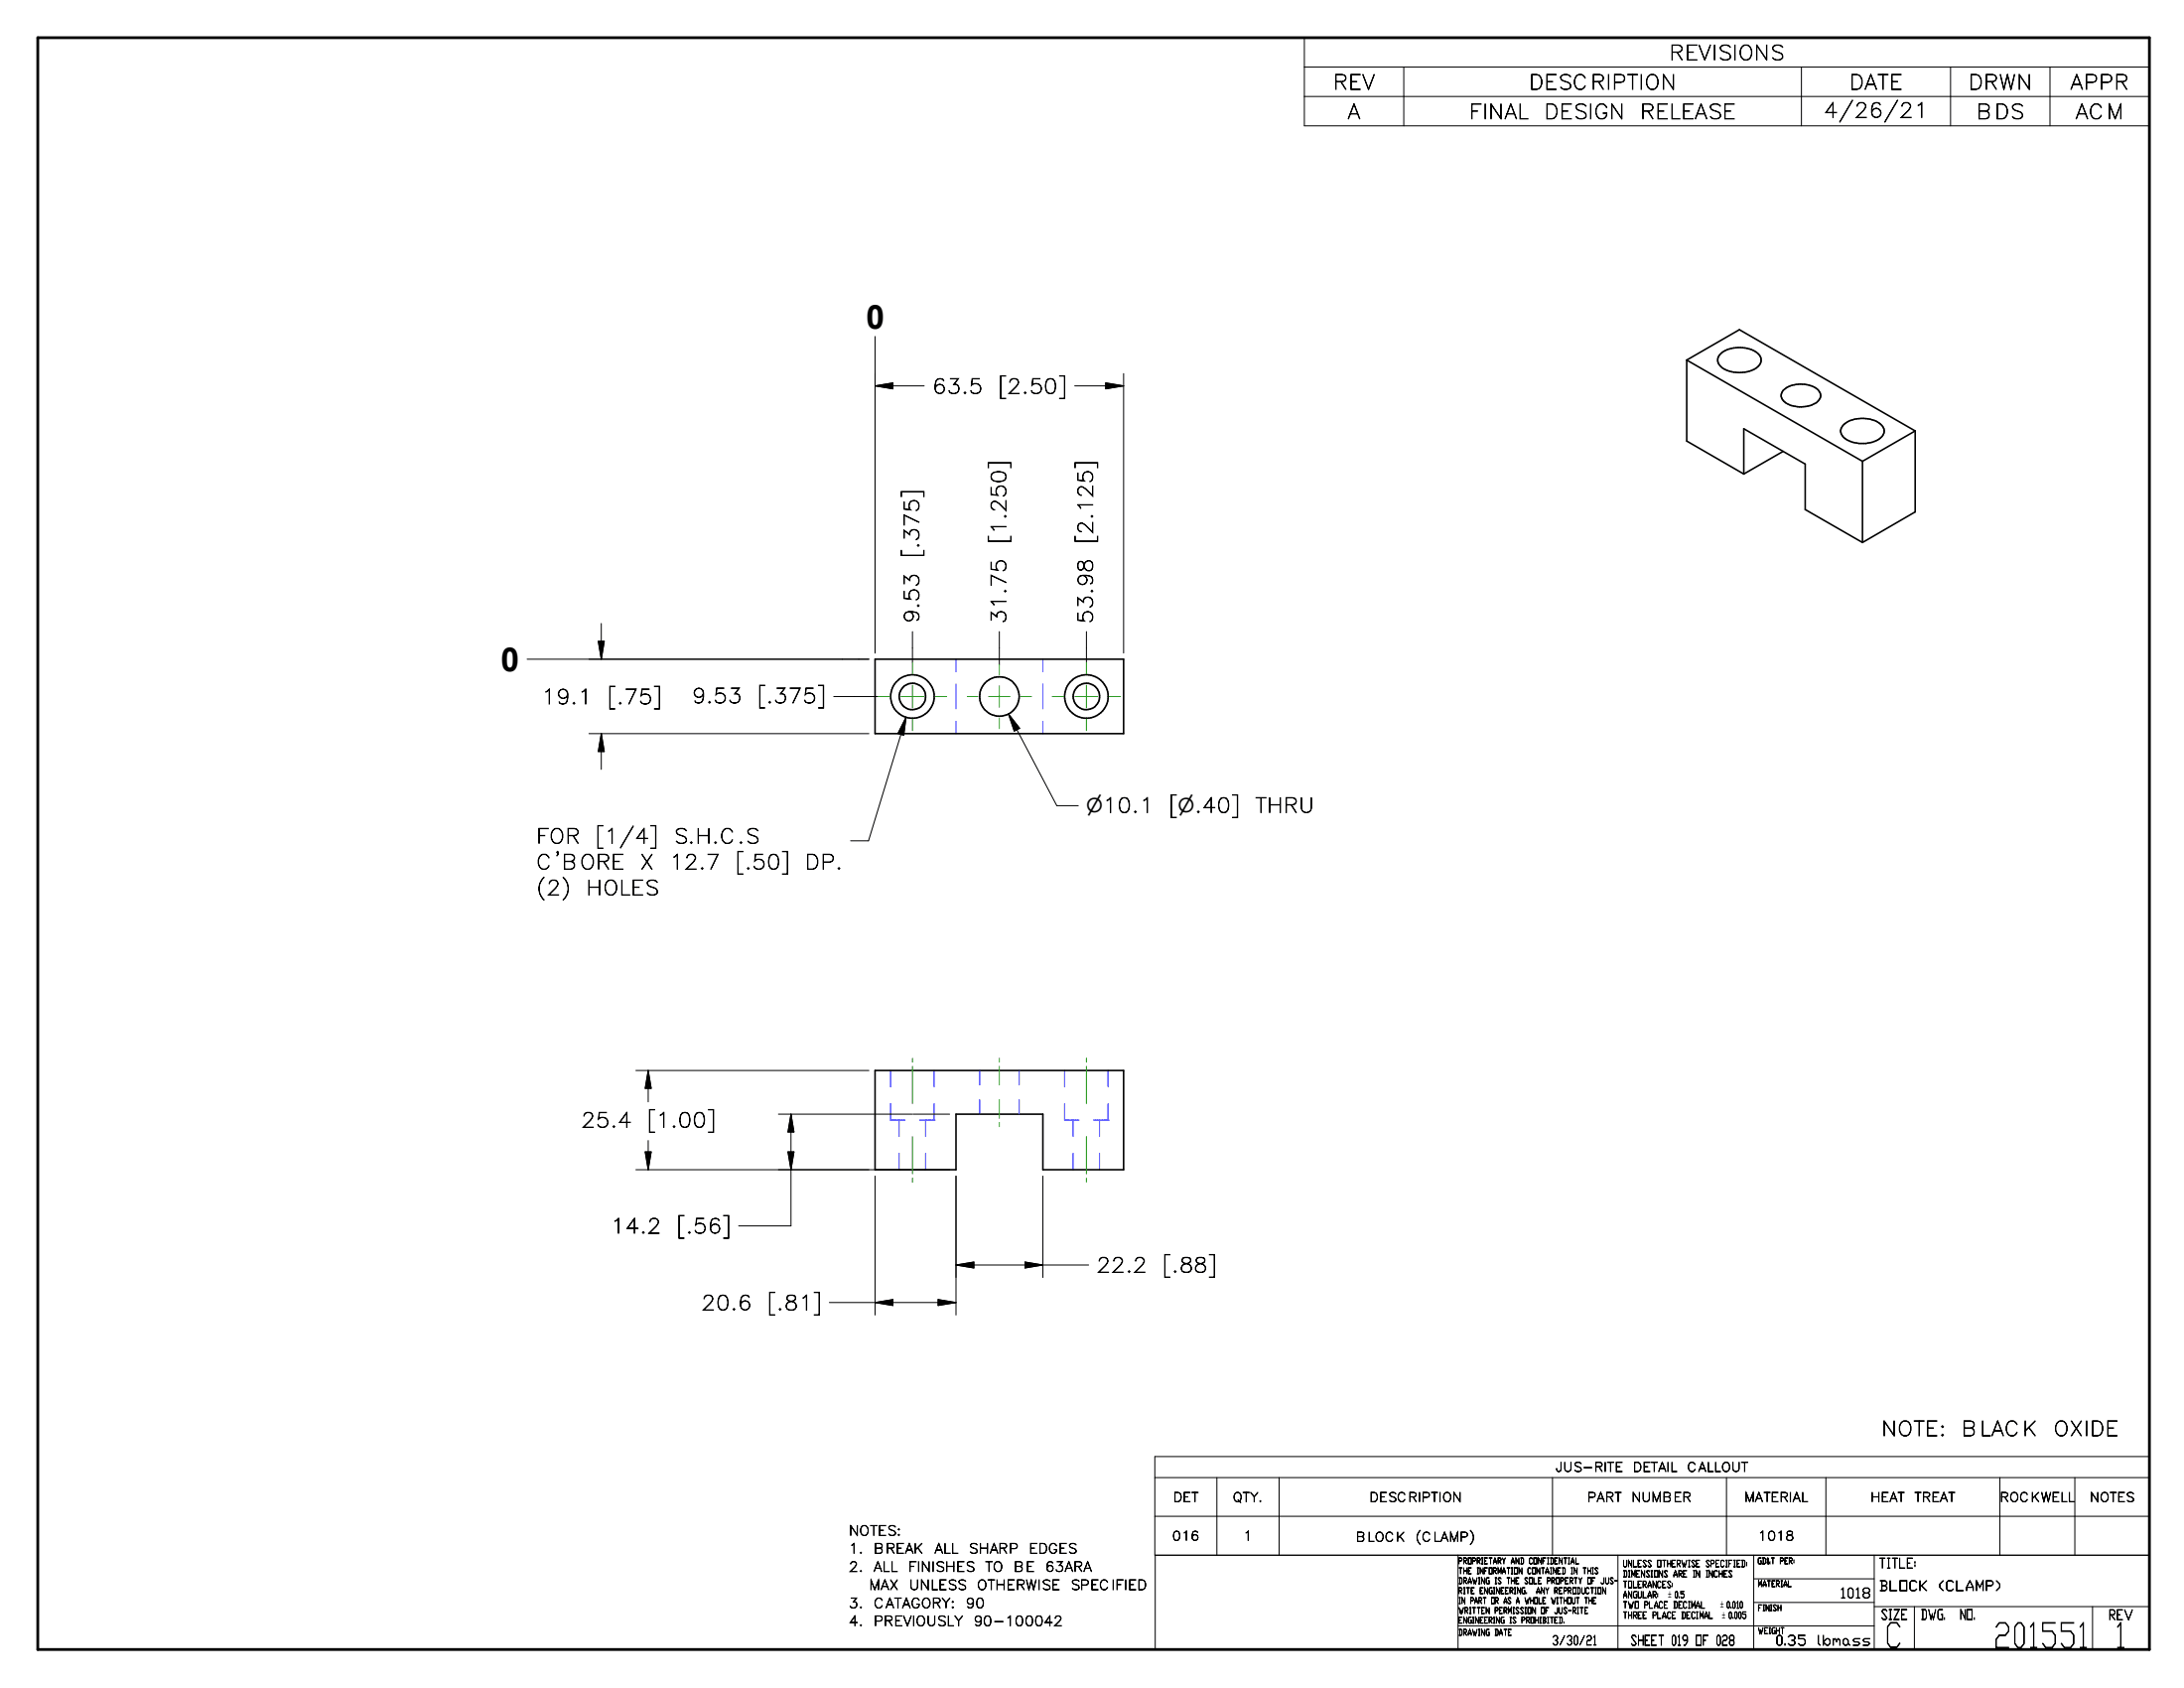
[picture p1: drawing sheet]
<svg xmlns="http://www.w3.org/2000/svg" width="279mm" height="216mm" viewBox="0 0 279 216" stroke-linecap="round" stroke-linejoin="round" font-family="sans-serif">
<g fill="none" stroke="#00f" stroke-width=".13">
<path d="M122.3 84.3v1.6M122.3 87.5v3.2M122.3 92.3v1.5M133.4 84.3v1.6M133.4 87.5v3.2M133.4 92.3v1.5M113.9 136.9v2.1M119.5 136.9v2.1M125.3 136.9v1.9M130.4 136.9v1.9M136.2 136.9v2.1M141.8 136.9v2.1"/>
<path d="M113.9 141.2v2.1h1.9M115 143.3v2.1M115 147.5v2.1M117.6 143.3h1.9M118.4 143.3v2.1M118.4 147.5v2.1M119.5 143.3h.1M119.5 141.2v2.1M125.3 140.6v1.9M130.4 140.6v1.9M136.2 141.2v2.1h1.8M137.3 143.3v2.1"/>
<path d="M137.3 147.5v2.1M139.9 143.3h1.9M140.7 143.3v2.1M140.7 147.5v2.1M141.8 143.3h.1M141.8 141.2v2.1"/>
</g>
<g fill="none" stroke="#000" stroke-width=".2">
<path d="M215.8 46.1v10.3l7.3 4.2M215.8 46.1l6.7-3.9 22.5 12.9M215.8 46.1l22.5 12.9M220.2 45.2a4 4 0 0 1 4.8 .1 1.15 1.15 0 0 1-.5 1.9 4.1 4.1 0 0 1-4.4-.4 1.06 1.06 0 0 1 .1-1.6zM228.1 57.7l-5 2.9M228.1 49.9a3.5 3.5 0 0 1 4.6 .1 1.01 1.01 0 0 1-.5 1.6 3.7 3.7 0 0 1-4-.3 .94 .94 0 0 1-.1-1.4zM235.8 54.4a3.9 3.9 0 0 1 4.9 0 1.14 1.14 0 0 1-.5 1.9 4.3 4.3 0 0 1-2.7 .4 2.25 2.25 0 0 1-2-1.5l.1-.5zM238.3 59v10.4M245 55.1v10.4l-6.7 3.9M245 55.1l-6.7 3.9M223.1 60.6v-5.8l7.8 4.6v5.8l7.4 4.2M111.9 84.3h31.8v9.5h-31.8z"/>
<path d="M111.9 136.9h31.8v12.7h-10.3v-7.1h-11.1v7.1h-10.4z"/>
<circle cx="116.7" cy="89.1" r="2.78"/>
<circle cx="116.7" cy="89.1" r="1.69"/>
<circle cx="127.9" cy="89.1" r="2.53"/>
<circle cx="139" cy="89.1" r="1.69"/>
<circle cx="139" cy="89.1" r="2.78"/>
</g>
<path d="M4.8 4.8h270.2v206.2h-270.2z" fill="none" stroke="#000" stroke-width=".36"/>
<g fill="none" stroke="#000" stroke-width=".13">
<path d="M166.9 4.8h108.1v11.3h-108.1zM166.9 8.6h108.1M166.9 12.3h108.1M179.6 8.6v7.5M230.5 8.6v7.5M249.5 8.6v7.5M262.3 8.6v7.5M111.9 43v40.5M111.9 49.4h6.3M111.9 49.4l2.3-.4v.7zM137.5 49.4h6.2M141.5 49l2.2 .4-2.2 .3z"/>
<path d="M143.7 47.8v35.7M76.9 79.7v4.6M67.4 84.3h43.8M75.3 93.8h35.9M76.5 82h.8l-.4 2.3zM76.9 93.8v4.6M76.9 93.8l.4 2.3h-.8zM106.7 89.1h5.7M115.9 91.7l-4.8 15.8h-2.3M115.9 91.7l-.3 2.3-.7-.2zM116.7 80.8v3.9M127.8 80.8v4.2"/>
<path d="M129 91.3l6.2 11.7h2.7M129 91.3l1.4 1.8-.6 .4zM139 80.8v3.9M81.3 136.9h29.9M82.9 136.9v4M82.9 136.9l.4 2.3h-.8zM81.3 149.6h35.4M82.5 147.3h.8l-.4 2.3zM82.9 145.9v3.7M99.6 142.5h17.1M100.8 147.3h.8l-.4 2.3zM101.2 142.5v14.3h-6.7"/>
<path d="M101.2 142.5l.4 2.3h-.8zM111.9 150.4v17.8M116.8 149.6h4.7M116.8 142.5h4.7M122.3 150.4v17.8M133.4 150.4v13M106.1 166.6h16.2M111.9 166.6l2.3-.4v.8zM120 166.2l2.3 .4-2.3 .4zM122.3 161.8h17M122.3 161.8l2.3-.4v.8zM131.1 161.4l2.3 .4-2.3 .4z"/>
<path d="M147.7 189h127.3M147.7 193.9h127.3M147.8 198.9v12.1h127.2v-24.7h-127.3v12.6h127.3M155.7 189v9.9M163.6 189v9.9M186.5 198.9v12.1M198.6 189v9.9M207 198.9v12.1M220.9 189v9.9M224.4 198.9v12.1M233.6 189v9.9M239.8 198.9v12.1"/>
<path d="M255.8 189v9.9M265.4 189v9.9M186.5 208h53.3M224.4 201.9h15.4M224.4 205h15.4M239.8 205.5h35.2M244.9 205.5v5.5M267.7 205.5v5.5"/>
</g>
<g fill="#000" stroke="#000" stroke-width=".13">
<path d="M111.9 49.4l2.3-.4v.7zM141.5 49l2.2 .4-2.2 .3zM76.5 82h.8l-.4 2.3zM76.9 93.8l.4 2.3h-.8zM115.9 91.7l-.3 2.3-.7-.2zM129 91.3l1.4 1.8-.6 .4zM82.9 136.9l.4 2.3h-.8zM82.5 147.3h.8l-.4 2.3zM100.8 147.3h.8l-.4 2.3zM101.2 142.5l.4 2.3h-.8zM111.9 166.6l2.3-.4v.8zM120 166.2l2.3 .4-2.3 .4z"/>
<path d="M122.3 161.8l2.3-.4v.8zM131.1 161.4l2.3 .4-2.3 .4z"/>
</g>
<g fill="none" stroke="#23a718" stroke-width=".13">
<path d="M112.4 89.1h1.4M115.3 89.1h2.9M116.7 84.7v1.5M116.7 87.6v2.9M116.7 92v1.5M119.6 89.1h1.5M123.8 89.1h1.3M126.5 89.1h2.7M127.8 85v1.3M127.8 87.7v2.8M127.8 91.8v1.4M130.6 89.1h1.4"/>
<path d="M134.6 89.1h1.5M137.5 89.1h2.9M139 84.7v1.5M139 87.6v2.9M139 92v1.5M141.9 89.1h1.5M116.7 135.3v.6M116.7 136.4v4.8M127.8 135.3v.6M127.8 136.4v2.4M139 135.3v.6M139 136.4v4.8"/>
<path d="M116.7 145.4v4.7M116.7 150.7v.5M127.8 140.6v2.4M127.8 143.6v.5M139 145.4v4.7M139 150.7v.5"/>
</g>
<g font-size="4.4">
<text x="241.1" y="210.7">C</text>
<text x="255" y="210.7">201551</text>
<text x="270.5" y="210.7">1</text>
</g>
<g font-size="4.2">
<text x="110.8" y="42">0</text>
<text x="64.1" y="85.9">0</text>
</g>
<g font-size="2.6">
<text x="170.5" y="11.4">REV</text>
<text x="195.6" y="11.4">DESCRIPTION</text>
<text x="213.5" y="7.7">REVISIONS</text>
<text x="236.6" y="11.4">DATE</text>
<text x="251.8" y="11.4">DRWN</text>
<text x="264.8" y="11.4">APPR</text>
<text x="172.4" y="15.2">A</text>
<text x="187.9" y="15.2">FINAL</text>
<text x="197.5" y="15.2">DESIGN</text>
<text x="209.8" y="15.2">RELEASE</text>
<text x="233.3" y="15">4/26/21</text>
<text x="252.8" y="15.2">BDS</text>
<text x="265.5" y="15.2">ACM</text>
<text x="119.3" y="50.3">63.5</text>
<text x="127.7" y="50.3">[2.50]</text>
<text x="117.6" y="71.3" transform="rotate(-90 117.6 71.3)">[.375]</text>
<text x="128.7" y="69.5" transform="rotate(-90 128.7 69.5)">[1.250]</text>
<text x="139.8" y="69.5" transform="rotate(-90 139.8 69.5)">[2.125]</text>
<text x="117.6" y="79.8" transform="rotate(-90 117.6 79.8)">9.53</text>
<text x="128.7" y="79.8" transform="rotate(-90 128.7 79.8)">31.75</text>
<text x="139.8" y="79.8" transform="rotate(-90 139.8 79.8)">53.98</text>
<text x="88.4" y="89.9">9.53</text>
<text x="96.9" y="89.9">[.375]</text>
<text x="69.3" y="90">19.1</text>
<text x="77.7" y="90">[.75]</text>
<text x="68.6" y="107.9">FOR</text>
<text x="76.2" y="107.9">[1/4]</text>
<text x="86.2" y="107.9">S.H.C.S</text>
<text x="149.6" y="103.9">[n.40]</text>
<text x="160.6" y="103.9">THRU</text>
<text x="68.6" y="111.2">C'BORE</text>
<text x="81.8" y="111.2">X</text>
<text x="85.6" y="111.2">12.7</text>
<text x="94.1" y="111.2">[.50]</text>
<text x="103" y="111.2">DP.</text>
<text x="68.6" y="114.5">(2)</text>
<text x="75" y="114.5">HOLES</text>
<text x="74.3" y="144.2">25.4</text>
<text x="82.8" y="144.2">[1.00]</text>
<text x="78.1" y="157.7">14.2</text>
<text x="86.6" y="157.7">[.56]</text>
<text x="89.7" y="167.6">20.6</text>
<text x="98.2" y="167.6">[.81]</text>
<text x="140.3" y="162.7">22.2</text>
<text x="148.7" y="162.7">[.88]</text>
<text x="240.7" y="183.6">NOTE:</text>
<text x="250.9" y="183.6">BLACK</text>
<text x="262.7" y="183.6">OXIDE</text>
</g>
<text font-size="2.5" x="139" y="103.9">n10.1</text>
<g font-size="1.8">
<text x="240.3" y="200.6">TITLE:</text>
<text x="240.3" y="203.4">BLOCK</text>
<text x="248" y="203.4">(CLAMP)</text>
<text x="235.4" y="204.4">1018</text>
<text x="240.6" y="207.1">SIZE</text>
<text x="245.7" y="207.1">DWG.</text>
<text x="250.7" y="207.1">NO.</text>
<text x="269.7" y="207.2">REV</text>
<text x="208.6" y="210.4">SHEET 019 OF 028</text>
<text x="227.1" y="210.4">0.35</text>
<text x="232.4" y="210.4">lbmass</text>
</g>
<g font-size="1.7">
<text x="108.6" y="196.4">NOTES:</text>
<text x="108.6" y="198.7">1.</text>
<text x="108.6" y="201">2.</text>
<text x="111.2" y="203.3">MAX</text>
<text x="111.8" y="198.7">BREAK</text>
<text x="111.8" y="201">ALL</text>
<text x="116.2" y="201">FINISHES</text>
<text x="116.3" y="203.3">UNLESS</text>
<text x="119.5" y="198.7">ALL</text>
<text x="123.9" y="198.7">SHARP</text>
<text x="125" y="203.3">OTHERWISE</text>
<text x="126" y="201">TO</text>
<text x="129.7" y="201">BE</text>
<text x="131.6" y="198.7">EDGES</text>
<text x="133.7" y="201">63ARA</text>
<text x="136.9" y="203.3">SPECIFIED</text>
<text x="108.6" y="205.7">3.</text>
<text x="108.6" y="207.9">4.</text>
<text x="111.8" y="205.7">CATAGORY:</text>
<text x="111.8" y="207.9">PREVIOUSLY</text>
<text x="123.5" y="205.7">90</text>
<text x="124.5" y="207.9">90-100042</text>
</g>
<g font-size="1.6">
<text x="199" y="188.2">JUS-RITE</text>
<text x="208.9" y="188.2">DETAIL</text>
<text x="215.8" y="188.2">CALLOUT</text>
<text x="149.9" y="197">016</text>
<text x="150.1" y="192.1">DET</text>
<text x="157.7" y="192.1">QTY.</text>
<text x="159.1" y="197">1</text>
<text x="173.4" y="197.1">BLOCK</text>
<text x="175.2" y="192.1">DESCRIPTION</text>
<text x="181.1" y="197.1">(CLAMP)</text>
<text x="203" y="192.1">PART</text>
<text x="208.7" y="192.1">NUMBER</text>
<text x="223.1" y="192.1">MATERIAL</text>
<text x="224.9" y="197">1018</text>
<text x="239.3" y="192.1">HEAT</text>
<text x="244.9" y="192.1">TREAT</text>
<text x="255.8" y="192.1">ROCKWELL</text>
<text x="267.3" y="192.1">NOTES</text>
<text x="198.5" y="210.4">3/30/21</text>
</g>
<g font-size="1.1">
<text x="207.6" y="200.4">UNLESS OTHERWISE SPECIFIED:</text>
<text x="207.6" y="201.7">DIMENSIONS ARE IN INCHES</text>
<text x="207.6" y="203.1">TOLERANCES:</text>
<text x="207.6" y="204.4">ANGULAR:</text>
<text x="207.6" y="205.7">TWO PLACE DECIMAL</text>
<text x="207.6" y="207">THREE PLACE DECIMAL</text>
<text x="213.4" y="204.3">` 0.5</text>
<text x="220.1" y="205.7">`0.010</text>
<text x="220.3" y="207">` 0.005</text>
</g>
<g font-size="1">
<text x="186.6" y="200">PROPRIETARY AND CONFIDENTIAL</text>
<text x="186.6" y="201.3">THE INFORMATION CONTAINED IN THIS</text>
<text x="186.6" y="202.6">DRAWING IS THE SOLE PROPERTY OF JUS-</text>
<text x="186.6" y="203.8">RITE ENGINEERING.</text>
<text x="196.5" y="203.8">ANY REPRODUCTION</text>
<text x="224.8" y="200">GD&amp;T PER:</text>
<text x="224.9" y="202.9">MATERIAL</text>
<text x="186.6" y="209.2">DRAWING DATE</text>
<text x="186.6" y="206.4">WRITTEN PERMISSION OF JUS-RITE</text>
<text x="186.6" y="207.6">ENGINEERING IS PROHIBITED.</text>
<text x="186.6" y="205.1">IN PART OR AS A WHOLE WITHOUT THE</text>
<text x="224.9" y="209">WEIGHT</text>
<text x="224.9" y="206">FINISH</text>
</g>
</svg>
